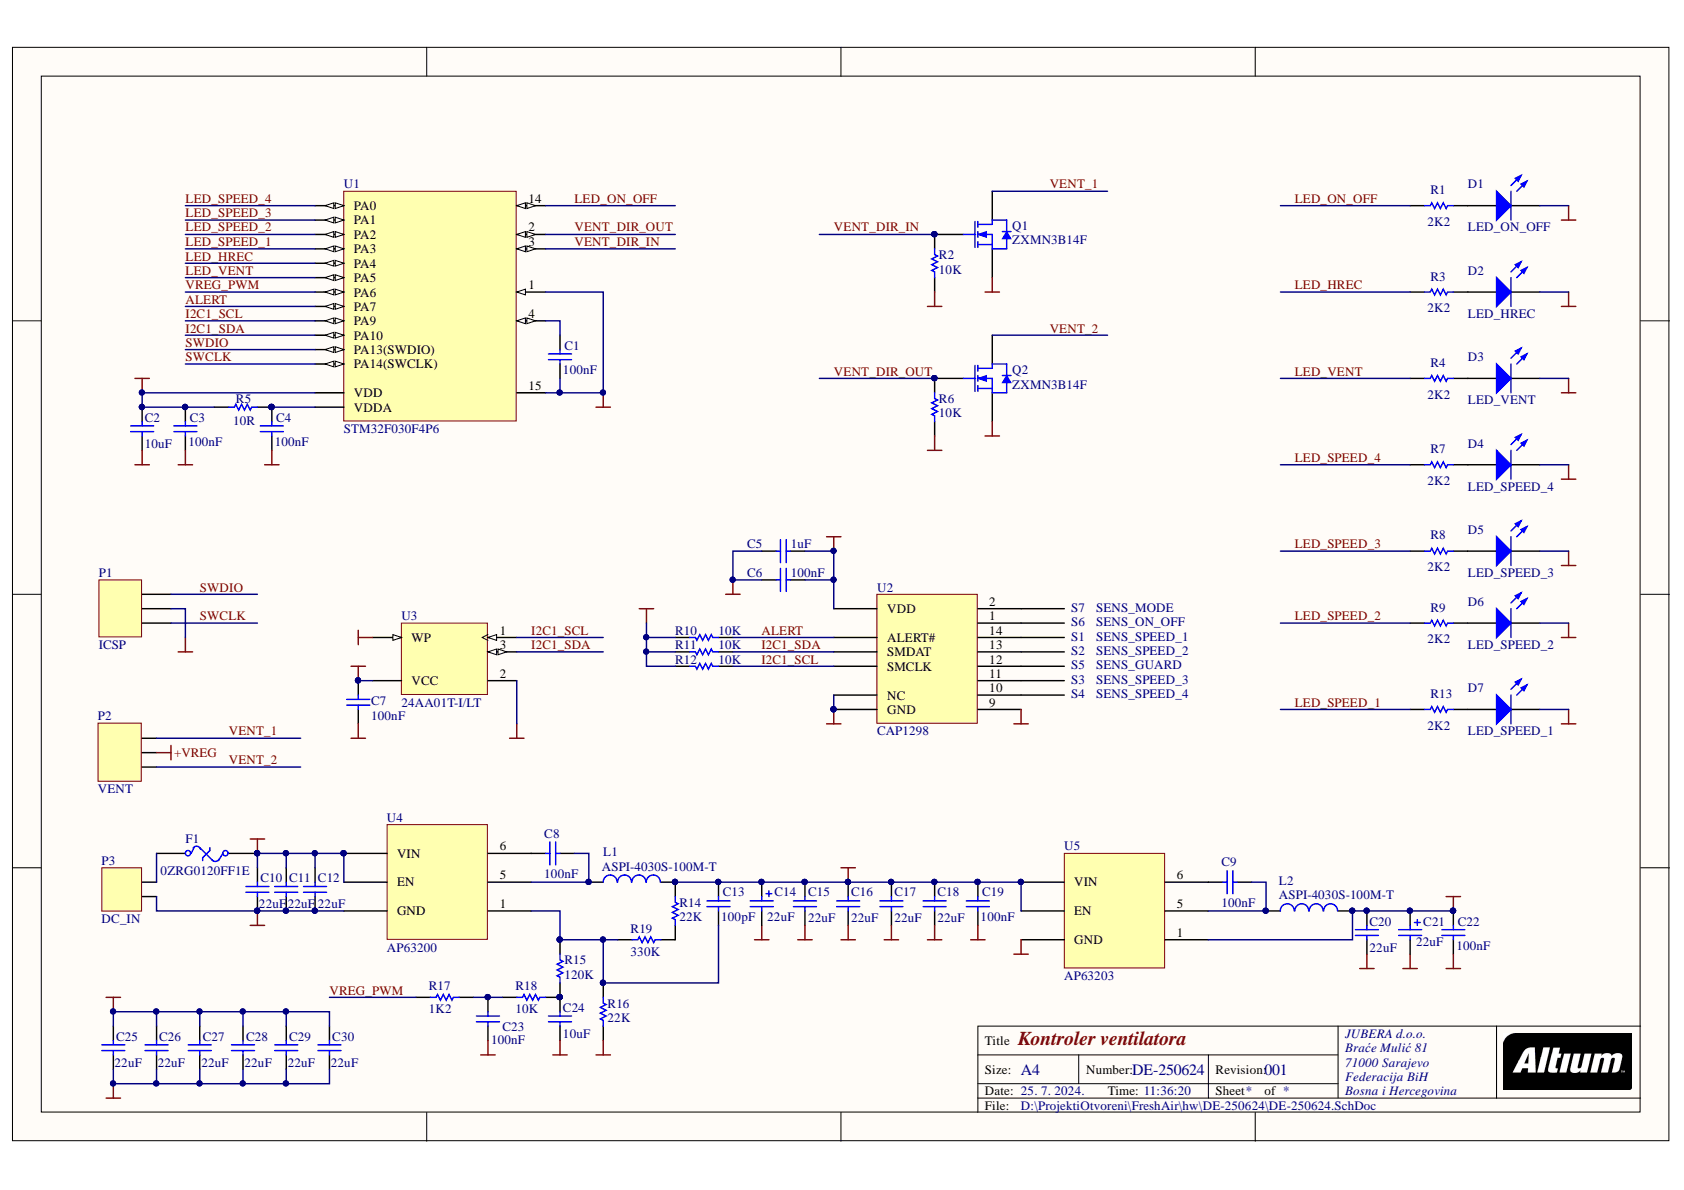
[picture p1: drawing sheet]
# Altium project DE-250624.PrjPcb
1 sheet, 76 parts. Net scope: global (net labels, ports and power ports of the same name join across sheets).
Board file: DE-250624.PcbDoc

## Sheet DE-250624.SchDoc: Kontroler ventilatora
size A4; Author: eldar6776@hotmail.com; DrawnBy: Eldar Dedic; Organization: JUBERA d.o.o.; Address1: Braće Mulić 81; Address2: 71000 Sarajevo; Address3: Federacija BiH; Address4: Bosna i Hercegovina; DocumentNumber: DE-250624; Revision: 001

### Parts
C1  value 100nF  [0603]  (hidden comment: C0603)
C2  value 10uF  [0805]  (hidden comment: C0805)
C3  value 100nF  [0603]  (hidden comment: C0603)
C4  value 100nF  [0603]  (hidden comment: C0603)
C5  value 1uF  [0603]  (hidden comment: C0603)
C6  value 100nF  [0603]  (hidden comment: C0603)
C7  value 100nF  [0603]  (hidden comment: C0603)
C8  100nF  [0603]
C9  100nF  [0603]
C10  value 22uF  [0805]  (hidden comment: C0805)
C11  value 22uF  [0805]  (hidden comment: C0805)
C12  value 22uF  [0805]  (hidden comment: C0805)
C13  value 100pF  [0603]  (hidden comment: C0603)
C14  22uF  [E (8.2 x 4.3 mm)]
C15  value 22uF  [0805]  (hidden comment: C0805)
C16  value 22uF  [0805]  (hidden comment: C0805)
C17  value 22uF  [0805]  (hidden comment: C0805)
C18  value 22uF  [0805]  (hidden comment: C0805)
C19  value 100nF  [0603]  (hidden comment: C0603)
C20  value 22uF  [0805]  (hidden comment: C0805)
C21  22uF  [E (8.2 x 4.3 mm)]
C22  value 100nF  [0603]  (hidden comment: C0603)
C23  value 100nF  [0603]  (hidden comment: C0603)
C24  value 10uF  [0805]  (hidden comment: C0805)
C25  value 22uF  [0805]  (hidden comment: C0805)
C26  value 22uF  [0805]  (hidden comment: C0805)
C27  value 22uF  [0805]  (hidden comment: C0805)
C28  value 22uF  [0805]  (hidden comment: C0805)
C29  value 22uF  [0805]  (hidden comment: C0805)
C30  value 22uF  [0805]  (hidden comment: C0805)
D1  LED_ON_OFF  [LED sa rupom]
D2  LED_HREC  [LED sa rupom]
D3  LED_VENT  [LED sa rupom]
D4  LED_SPEED_4  [LED sa rupom]
D5  LED_SPEED_3  [LED sa rupom]
D6  LED_SPEED_2  [LED sa rupom]
D7  LED_SPEED_1  [LED sa rupom]
F1  0ZRG0120FF1E  [PIN-W2/E2.8]
L1  ASPI-4030S-100M-T  [ASPI-4030S]
L2  ASPI-4030S-100M-T  [ASPI-4030S]
P1  ICSP  [HDR1X3]
P2  VENT  [TERMINAL BLOK 3]
P3  DC_IN  [TERMINAL BLOK 2]
Q1  ZXMN3B14F  [SOT23_N]
Q2  ZXMN3B14F  [SOT23_N]
R1  2K2  [ERA-0603]
R2  10K  [ERA-0603]
R3  2K2  [ERA-0603]
R4  2K2  [ERA-0603]
R5  10R  [ERA-0603]
R6  10K  [ERA-0603]
R7  2K2  [ERA-0603]
R8  2K2  [ERA-0603]
R9  2K2  [ERA-0603]
R10  10K  [ERA-0603]
R11  10K  [ERA-0603]
R12  10K  [ERA-0603]
R13  2K2  [ERA-0603]
R14  22K  [ERA-0603]
R15  120K  [ERA-0603]
R16  22K  [ERA-0603]
R17  1K2  [ERA-0603]
R18  10K  [ERA-0603]
R19  330K  [ERA-0603]
S1  SENS_SPEED_1  [SENSOR_PAD]
S2  SENS_SPEED_2  [SENSOR_PAD]
S3  SENS_SPEED_3  [SENSOR_PAD]
S4  SENS_SPEED_4  [SENSOR_PAD]
S5  SENS_GUARD  [SENSOR_PAD]
S6  SENS_ON_OFF  [SENSOR_PAD]
S7  SENS_MODE  [SENSOR_PAD]
U1  STM32F030F4P6  [STM-TSSOP20_N]
U2  CAP1298  [SOIC14]
U3  24AA01T-I/LT  [SC70-LT5_N]
U4  AP63200  [TSOT-26]
U5  AP63203  [TSOT-26]

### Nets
+3V3: C2.2 C3.2 C5.1 C6.1 C7.1 C20.2 C21.1 C22.2 L2.2 R5.1 R10.2 R11.2 R12.2 U1.16(VDD) U2.7(VDD) U3.4(VCC) U5.1(FB)
+PWR: C10.2 C11.2 C12.2 C25.2 C26.2 C27.2 C28.2 C29.2 C30.2 F1.2 U4.2(EN) U4.3(VIN)
+VREG: C13.2 C14.1 C15.2 C16.2 C17.2 C18.2 C19.2 L1.2 P2.2 R14.1 U5.2(EN) U5.3(VIN)
VSS: C1.1 C2.1 C3.1 C4.1 C5.2 C6.2 C7.2 C10.1 C11.1 C12.1 C14.2 C15.1 C16.1 C17.1 C18.1 C19.1 C20.1 C21.2 C22.1 C23.1 C24.1 C25.1 C26.1 C27.1 C28.1 C29.1 C30.1 D1.2(K) D2.2(K) D3.2(K) D4.2(K) D5.2(K) D6.2(K) D7.2(K) P1.2 P3.1 Q1.2(S) Q2.2(S) R2.1 R6.1 R16.1 U1.1(BOOT0) U1.15(VSS) U2.6(NC) U2.8(GND) U2.9(CS8) U3.2(VSS) U3.5(WP) U4.4(GND) U5.4(GND)
ALERT: R10.1 U1.13(PA7) U2.3(ALERT#)
I2C1_SCL: R12.1 U1.17(PA9) U2.5(SMCLK) U3.1(SCL)
I2C1_SDA: R11.1 U1.18(PA10) U2.4(SMDAT) U3.3(SDA)
LED_HREC: R3.1 U1.10(PA4)
LED_ON_OFF: R1.1 U1.14(PB1)
LED_SPEED_1: R13.1 U1.9(PA3)
LED_SPEED_2: R9.1 U1.8(PA2)
LED_SPEED_3: R8.1 U1.7(PA1)
LED_SPEED_4: R7.1 U1.6(PA0)
LED_VENT: R4.1 U1.11(PA5)
SWCLK: P1.1 U1.20(PA14(SWCLK))
SWDIO: P1.3 U1.19(PA13(SWDIO))
VENT_1: P2.3 Q1.3(D)
VENT_2: P2.1 Q2.3(D)
VENT_DIR_IN: Q1.1(G) R2.2 U1.3(PF1-OSC_OUT(PF1))
VENT_DIR_OUT: Q2.1(G) R6.2 U1.2(PF0-OSC_IN(PF0))
VREG_PWM: R17.1 U1.12(PA6)
NetC1_2: C1.2 U1.4(NRST)
NetC4_2: C4.2 R5.2 U1.5(VDDA)
NetC8_1: C8.1 L1.1 U4.5(SW)
NetC8_2: C8.2 U4.6(BST)
NetC9_1: C9.1 L2.1 U5.5(SW)
NetC9_2: C9.2 U5.6(BST)
NetC13_1: C13.1 R15.1 R16.2 R19.1 U4.1(FB)
NetC23_2: C23.2 R17.2 R18.1
NetC24_2: C24.2 R15.2 R18.2
NetD1_1: D1.1(A) R1.2
NetD2_1: D2.1(A) R3.2
NetD3_1: D3.1(A) R4.2
NetD4_1: D4.1(A) R7.2
NetD5_1: D5.1(A) R8.2
NetD6_1: D6.1(A) R9.2
NetD7_1: D7.1(A) R13.2
NetF1_1: F1.1 P3.2
NetR14_2: R14.2 R19.2
NetS1_1: S1.1 U2.14(CS3)
NetS2_1: S2.1 U2.13(CS4)
NetS3_1: S3.1 U2.11(CS6)
NetS4_1: S4.1 U2.10(CS7)
NetS5_1: S5.1 U2.12(CS5)
NetS6_1: S6.1 U2.1(CS2)
NetS7_1: S7.1 U2.2(CS1)
